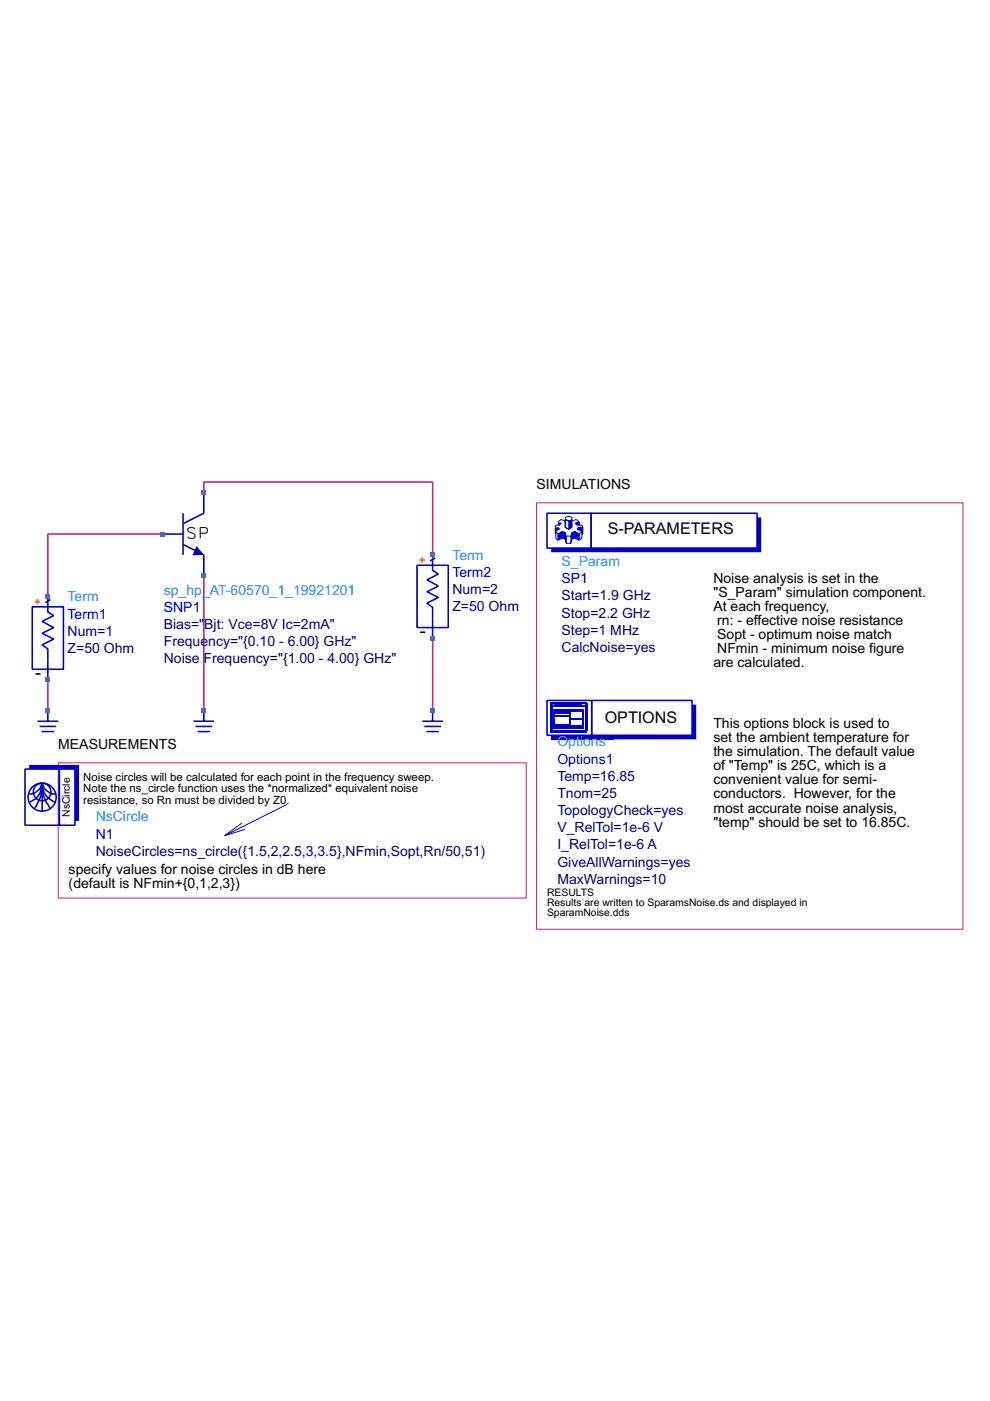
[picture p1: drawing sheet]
<svg xmlns="http://www.w3.org/2000/svg" width="210mm" height="297mm" viewBox="0 0 210 297" stroke-linecap="round" stroke-linejoin="round" font-family="sans-serif">
<path d="M51.3 174.5l-3.7 2.7 4.3-1.4M60.9 170.6l-13.3 6.6" fill="none" stroke="#0000cd" stroke-width=".21"/>
<path d="M34.4 113.2h-24.3v13.3M43.2 104.4v-2.2h48.5v15.4M43.2 122v28.7M91.7 135.3v15.4M10.1 144.1v6.6" fill="none" stroke="#c71585" stroke-width=".33"/>
<path d="M113.8 106.6h90.4v90.4h-90.4zM12.4 161.7h99.2v28.7h-99.2z" fill="none" stroke="#c71585" stroke-width=".21"/>
<g fill="none" stroke="#0000cd" stroke-width=".33">
<path d="M5.3 163.1h7.3v11.9h-7.3zM8.9 166a2.93 2.93 0 0 0 2.8 2.4M8.9 166a4.1 4.1 0 0 0 2.8 4.1M8.9 166a8 8 0 0 0 1.7 5.3M8.9 166a9 9 0 0 1-1.5 5.3M8.9 166a4.1 4.1 0 0 1-2.7 4.1M8.9 166a2.93 2.93 0 0 1-2.7 2.4M8.9 166v6M12.6 163.1h3.3v11.9h-3.3z"/>
<circle cx="8.9" cy="169" r="2.98"/>
<circle cx="8.9" cy="167.9" r="1.87"/>
</g>
<path d="M6.2 162.2h10.6v11.9h-.9v-11h-9.7z" fill="#0000cd"/>
<path d="M116 108.8h9.3v7.4h-9.3zM125.3 108.8h35.2v7.4h-35.2z" fill="none" stroke="#0000cd" stroke-width=".33"/>
<g fill="none" stroke="#0000cd" stroke-width=".21">
<path d="M118.3 113.2l.9-.5v1.4l-.9 .4zM118.3 113.2l-.4-.5v1.4l.4 .4M118.7 111.4h-.8l-.3 .4M119.2 112.7l.6 .2v1.4l-.6-.2M119.8 109.7l.8-.2 .7 .2v.4l-.7 .4-.8-.4zM119.8 110.1v1.7l.8 .4 .7-.4v-1.7M119.8 110.5l-.8-.4-.7 .6M119.8 112.9l.3 .8M119.8 114.3l.3 .9M120.1 113.7h.9M120.1 115.2h.9M120.1 113.7v1.5"/>
<path d="M121 113.7v1.5M121.3 110.5l.9-.4 .6 .6M121.3 112.9l-.3 .8M121.3 114.3l-.3 .9M121.9 112.7l.9 .5v1.3l-.9-.4zM121.9 112.7l-.6 .2v1.4l.6-.2M122.8 113.2l.6-.5v1.4l-.6 .4M122.8 111.4v-.7l-.9 .2 .5 .5h1l.2 .4M123.6 111.8v1.4h-.2M123.6 111.8h-1l-.2 .4 1 .5"/>
</g>
<g fill="#0000cd">
<path d="M117.6 111.8h.9l.2 .4-.8 .5v.5h-.3z"/>
<path d="M118.3 110.7l.9 .2-.5 .5h-.4z"/>
<path d="M119.2 112.7l.6 .2 .3 .8v1.5l-.3-.9-.6-.2z"/>
<path d="M121.9 110.9l.9-.2v.7h-.4z"/>
<path d="M122.6 111.8h1v1.4h-.2v-.5l-1-.5z"/>
<path d="M121.9 112.7l.9 .5v1.3l-.9-.4z"/>
<path d="M121.3 112.9l.6-.2v1.4l-.6 .2z"/>
<path d="M118.3 113.2l.9-.5v1.4l-.9 .4z"/>
</g>
<path d="M121.2 112.9v2.3" fill="none" stroke="#0000cd" stroke-width=".22"/>
<path d="M119.8 110.1l.8 .4v1.7l-.8-.4zM119.8 110.1l.8 .4" fill="none" stroke="#0000cd" stroke-width=".21"/>
<g fill="#0000cd">
<path d="M120.6 110.5l.7-.4v1.7l-.7 .4z"/>
<path d="M116.9 116.2h43.6v-6.5h.9v7.4h-44.5z"/>
</g>
<path d="M7.5 142.9h1.1" fill="none" stroke="#000" stroke-width=".33"/>
<path d="M6.8 128.7h6.7v13.2h-6.7zM10.1 126.5v3.3l1.3 .7-2.5 1.2 2.5 1.4-2.5 1.2 2.5 1.2-2.5 1.2 1.2 .9v6.5M10.7 127.1l-1.1 .7M116 148.5h9.5v7.4h-9.5zM125.5 148.5h21.2v7.4h-21.2z" fill="none" stroke="#0000cd" stroke-width=".33"/>
<path d="M7.4 127.6h1.1M7.9 127v1.1" fill="none" stroke="#ff4500" stroke-width=".33"/>
<path d="M117.5 150.6v3.9M117.6 151.2h3.2M117.6 151.8h3.2M117.6 154.3h6M121 152.5h2.6M123.7 150.6v3.9" fill="none" stroke="#0000cd" stroke-width=".22"/>
<path d="M117.6 153.6h3.2v.6h-3.2z" fill="#0000cd"/>
<path d="M116.8 155.1h7.7M121 154h2.6" fill="none" stroke="#0000cd" stroke-width=".44"/>
<path d="M117.4 150.7h6.4M117.4 150.5h6.4M120.9 150.8v3.4" fill="none" stroke="#0000cd" stroke-width=".22"/>
<g fill="#0000cd">
<path d="M130.2 155.9h16.5v-6.5h.9v7.4h-17.4z"/>
<path d="M117 155.9h13.2v.9h-13.2z"/>
</g>
<path d="M116.8 149.1h7.7M117.2 149.7h6.8" fill="none" stroke="#0000cd" stroke-width=".22"/>
<path d="M117 149.2v5.7M117.6 149.4h5.8M124.2 149.2v5.7" fill="none" stroke="#0000cd" stroke-width=".44"/>
<path d="M89.1 134.1h1.1" fill="none" stroke="#000" stroke-width=".33"/>
<g fill="none" stroke="#0000cd" stroke-width=".33">
<path d="M34.4 113.2h4.4M38.8 115.4l4.4 2.2v4.4M38.8 108.8v8.8M43.2 104.4v4.4l-4.4 2.2M88.4 119.8h6.6v13.3h-6.6zM91.7 117.6v3.3l1.2 .8-2.4 1.2 2.4 1.4-2.4 1.2 2.4 1.2-2.4 1.2 1.2 .9v6.5M92.3 118.3l-1.1 .7M7.9 152.9h4.5M8.4 154h3.5M8.8 155.1h2.7M10.1 150.7v2.2M41 152.9h4.4"/>
<path d="M41.5 154h3.5M41.9 155.1h2.6M43.2 150.7v2.2M89.5 152.9h4.4M90 154h3.5M90.4 155.1h2.6M91.7 150.7v2.2"/>
</g>
<path d="M89 118.7h1.1M89.5 118.2v1.1" fill="none" stroke="#ff4500" stroke-width=".33"/>
<path d="M41.3 112.2a.87 .87 0 0 0-.8-.4 .87 .87 0 0 0-.7 .6l.2 .3 .9 .4a.56 .56 0 0 1 .4 .4 .56 .56 0 0 1-.2 .6 1.06 1.06 0 0 1-1.3-.3M42.4 113.1h1a.61 .61 0 0 0 .6-.6 .61 .61 0 0 0-.6-.7h-1v2.4" fill="none" stroke="#000" stroke-width=".22"/>
<path d="M41.7 115.8l1.5 1.8-2.4 .1z" fill="#0000cd"/>
<g fill="#4169e1">
<path d="M9.7 150.3h.9v.9h-.9z"/>
<path d="M9.7 143.7h.9v.8h-.9z"/>
<path d="M9.7 126h.9v.9h-.9z"/>
<path d="M34 112.8h.8v.9h-.8z"/>
<path d="M42.8 150.3h.9v.9h-.9z"/>
<path d="M42.8 121.6h.9v.9h-.9z"/>
<path d="M42.8 104h.9v.8h-.9z"/>
<path d="M91.3 150.3h.9v.9h-.9z"/>
<path d="M91.3 134.8h.9v.9h-.9z"/>
<path d="M91.3 117.2h.9v.9h-.9z"/>
</g>
<g font-size="3.4">
<text x="128.9" y="113.3">S-PARAMETERS</text>
<text x="128.2" y="153.2">OPTIONS</text>
</g>
<g font-size="3">
<text x="113.8" y="103.7">SIMULATIONS</text>
<text x="151.3" y="123.5">Noise analysis is set in the</text>
<text x="151.3" y="126.5">&quot;S_Param&quot; simulation component.</text>
<text x="151.3" y="129.5">At each frequency,</text>
<text x="152.1" y="132.5">rn: - effective noise resistance</text>
<text x="152.1" y="135.4">Sopt - optimum noise match</text>
<text x="151.3" y="141.4">are calculated.</text>
<text x="152.1" y="138.4">NFmin - minimum noise figure</text>
<text x="151.3" y="154.4">This options block is used to</text>
<text x="12.4" y="158.8">MEASUREMENTS</text>
<text x="151.3" y="157.4">set the ambient temperature for</text>
<text x="151.3" y="160.4">the simulation. The default value</text>
<text x="151.3" y="163.3">of &quot;Temp&quot; is 25C, which is a</text>
<text x="151.3" y="166.3">convenient value for semi-</text>
<text x="151.3" y="169.3">conductors. However, for the</text>
<text x="151.3" y="172.3">most accurate noise analysis,</text>
<text x="151.3" y="175.2">&quot;temp&quot; should be set to 16.85C.</text>
<text x="14.6" y="185.3">specify values for noise circles in dB here</text>
<text x="14.6" y="188.3">(default is NFmin+{0,1,2,3})</text>
</g>
<g font-size="3" fill="#1e90ff">
<text x="95.9" y="118.7">Term</text>
<text x="119.1" y="120">S_Param</text>
<text x="14.3" y="127.5">Term</text>
<text x="34.7" y="126.1">sp_hp_AT-60570_1_19921201</text>
<text x="118.2" y="158.3">Options</text>
<text x="20.3" y="174.1">NsCircle</text>
</g>
<g font-size="3" fill="#00f">
<text x="95.9" y="122.3">Term2</text>
<text x="119.1" y="123.6">SP1</text>
<text x="14.3" y="131.1">Term1</text>
<text x="34.7" y="129.7">SNP1</text>
<text x="118.2" y="161.9">Options1</text>
<text x="20.3" y="177.8">N1</text>
</g>
<g font-size="3" fill="#000080">
<text x="95.9" y="126">Num=2</text>
<text x="95.9" y="129.6">Z=50 Ohm</text>
<text x="119.1" y="130.9">Stop=2.2 GHz</text>
<text x="119.1" y="127.3">Start=1.9 GHz</text>
<text x="14.3" y="134.8">Num=1</text>
<text x="34.7" y="137">Frequency=&quot;{0.10 - 6.00} GHz&quot;</text>
<text x="34.7" y="133.3">Bias=&quot;</text>
<text x="43.3" y="133.3">Bjt: Vce=8V Ic=2mA&quot;</text>
<text x="119.1" y="134.6">Step=1 MHz</text>
<text x="14.3" y="138.4">Z=50 Ohm</text>
<text x="34.7" y="140.6">Noise Frequency=&quot;{1.00 - 4.00} GHz&quot;</text>
<text x="119.1" y="138.2">CalcNoise=yes</text>
<text x="118.2" y="165.5">Temp=16.85</text>
<text x="118.2" y="172.8">TopologyCheck=yes</text>
<text x="118.2" y="169.2">Tnom=25</text>
<text x="118.2" y="176.5">V_RelTol=1e-6 V</text>
<text x="20.3" y="181.4">NoiseCircles=ns_circle({1.5,2,2.5,3,3.5},NFmin,Sopt,Rn/50,51)</text>
<text x="118.2" y="183.7">GiveAllWarnings=yes</text>
<text x="118.2" y="180.1">I_RelTol=1e-6 A</text>
<text x="118.2" y="187.4">MaxWarnings=10</text>
</g>
<g font-size="2.4">
<text x="17.6" y="165.6">Noise circles will be calculated for each point in the frequency sweep.</text>
<text x="17.6" y="168">Note the ns_circle function uses the *normalized* equivalent noise</text>
<text x="17.6" y="170.4">resistance, so Rn must be divided by Z0.</text>
</g>
<g font-size="2.2">
<text x="14.8" y="173.2" transform="rotate(-90 14.8 173.2)">NsCircle</text>
<text x="116" y="189.9">RESULTS</text>
<text x="116" y="192.1">Results are written to SparamsNoise.ds and displayed in</text>
<text x="116" y="194.3">SparamNoise.dds</text>
</g>
</svg>
